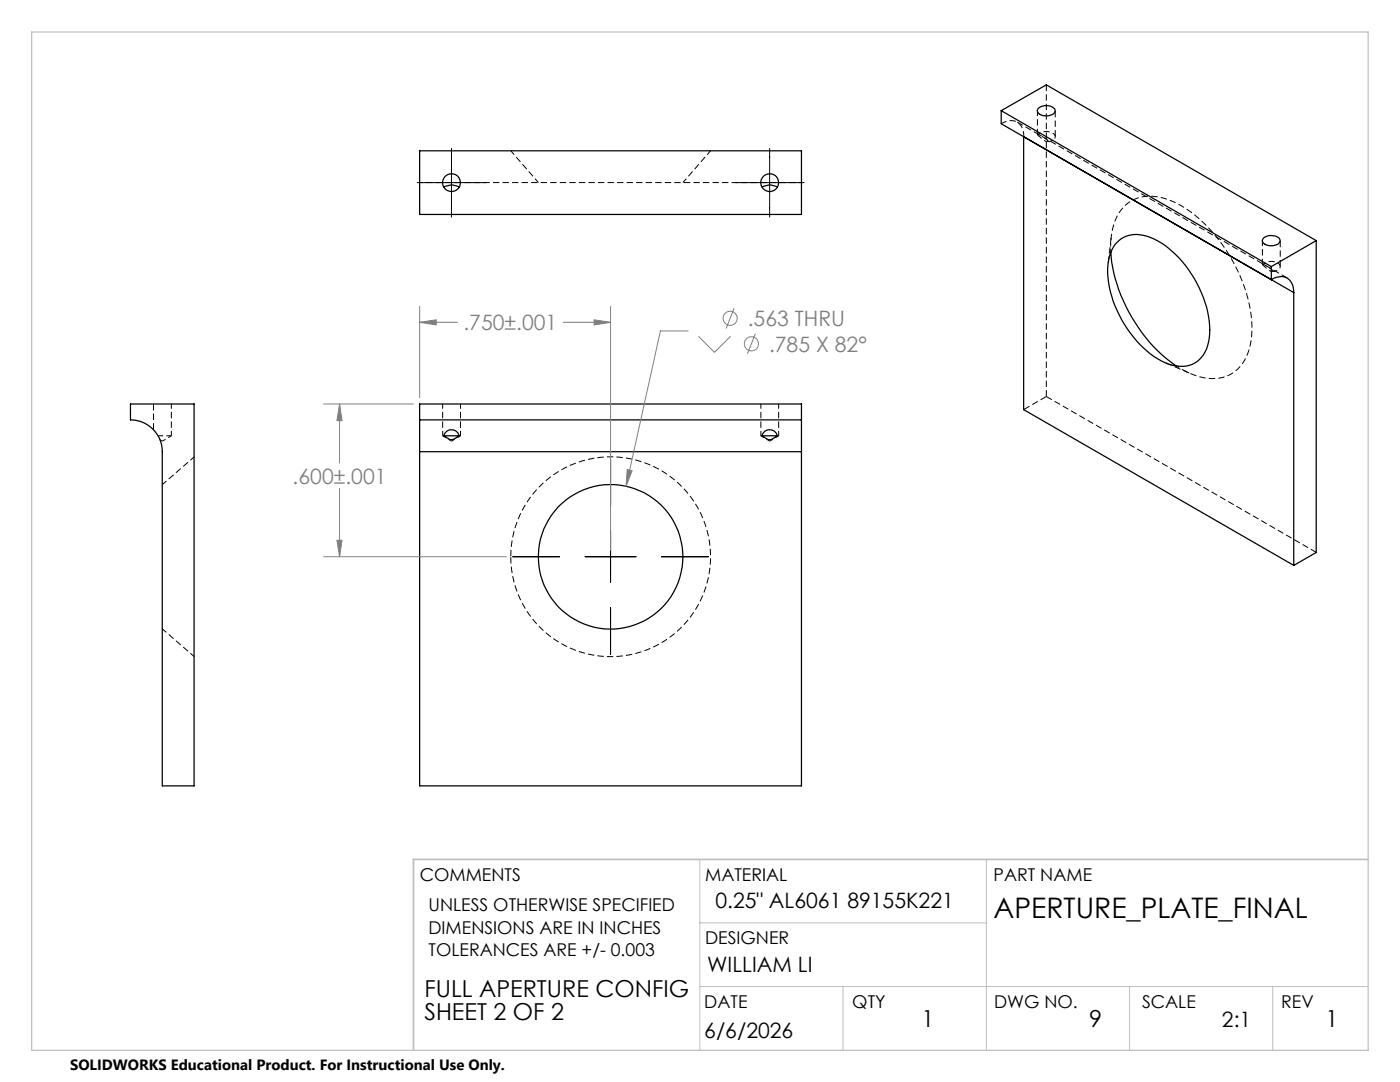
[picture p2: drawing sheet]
<svg xmlns="http://www.w3.org/2000/svg" width="279mm" height="216mm" viewBox="0 0 279 216" stroke-linecap="round" stroke-linejoin="round" font-family="sans-serif">
<path d="M256.9 55.5l-53.9-31.1M208.8 79.1v-62.2M208.8 79.1l53.9 31.1M30.6 80.6v5.1M31.9 87.7l.5 .3M88.3 87h.3M91.7 87h.2M151.8 87h.3M155.2 87h.2" fill="none" stroke="#000" stroke-width=".2" stroke-dasharray="1.3 .6" stroke-linecap="butt"/>
<path d="M210.6 27.3v-5.2M255.5 53.2v-5.2M204.3 81.7l4.5-2.6M101.9 111.1a19.9 19.9 0 0 1 29.6-17.5 19.9 19.9 0 0 1 1 34.3 19.9 19.9 0 0 1-30.5-15.6l-.1-1.2" fill="none" stroke="#000" stroke-width=".2" stroke-dasharray="1.3 .6" stroke-dashoffset="-.1" stroke-linecap="butt"/>
<path d="M209.3 28.3l-.7-.2-1.5-1.1M254.2 54.2l-.7-.1-1.5-1.2M31.6 87h2.6M34.2 87v-6.4M88.3 80.6v6.4M91.9 87v-6.4M151.8 80.6v6.4M155.4 87v-6.4" fill="none" stroke="#000" stroke-width=".2" stroke-dasharray="1.3 .6" stroke-dashoffset=".3" stroke-linecap="butt"/>
<path d="M160 36.4h-76.2M221.7 49.2a10.4 10.4 0 0 1 3.6-8.8 8.9 8.9 0 0 1 9-.1 28.5 28.5 0 0 1 12.8 13.8 24.2 24.2 0 0 1 2.4 14.6 7.8 7.8 0 0 1-6.2 6.8 12.4 12.4 0 0 1-8.5-2.5M221.7 50.4v-1.2M32.4 88l1.8-1M88.3 87l1.8 1M90.1 88l1.8-1M151.8 87l1.8 1M153.6 88l1.8-1" fill="none" stroke="#000" stroke-width=".2" stroke-dasharray="1.3 .6" stroke-dashoffset=".6" stroke-linecap="butt"/>
<g fill="none" stroke="#000" stroke-width=".25">
<path d="M83.7 30.1h76.2v12.7h-76.2zM88.5 37.3a3.3 3.3 0 0 1 3.2 0M152 37.3a3.3 3.3 0 0 1 3.2 0M199.8 22.1v2.6l58.4 33.7M199.8 22.1l53.9 31.1M199.8 22.1l9-5.2 53.9 31.1M204.3 27.3v54.4l53.9 31.1M207.2 21.6a2.36 2.36 0 0 1 3.4 .3 1.4 1.4 0 0 1-1.7 1.2 1.61 1.61 0 0 1-1.9-1.1zM221.7 50.4a31.7 31.7 0 0 0 13 22.6M222.9 48.4a5.8 5.8 0 0 1 6.7-1 20.3 20.3 0 0 1 10.2 11.1 15.7 15.7 0 0 1 1 11.1 5.4 5.4 0 0 1-6.8 3.3 18 18 0 0 1-9.6-8.2 19.2 19.2 0 0 1-3.2-12.7l.7-2zM252.1 47.6a2.44 2.44 0 0 1 3.3 .1 1.08 1.08 0 0 1-1.2 1.3 1.92 1.92 0 0 1-2.2-.8zM253.7 53.2v2.6a2.65 2.65 0 0 1 4.3 1l.2 1.6"/>
<path d="M258.2 58.4v54.4M262.7 48l-9 5.2M262.7 48v62.2l-4.5 2.6M26 80.6h12.7v76.2h-6.3v-66.7a6.3 6.3 0 0 0-6.4-6.3zM83.7 83.8v6.3M83.7 83.8h76.2M83.7 90.1h76.2M83.7 83.8v-3.2h76.2v3.2M83.7 90.1v66.7h76.2v-66.7M88.5 87a1.59 1.59 0 0 1 1.6-1.3 1.59 1.59 0 0 1 1.6 1.3M88.5 87a2.33 2.33 0 0 0 1.7 .7l1.5-.7M88.5 87h3.2"/>
<path d="M152 87a1.59 1.59 0 0 1 1.6-1.3 1.59 1.59 0 0 1 1.6 1.3M152 87a2.33 2.33 0 0 0 1.7 .7l1.5-.7M152 87h3.2M159.9 83.8v6.3"/>
<circle cx="90.1" cy="36.5" r="1.78"/>
<circle cx="153.6" cy="36.5" r="1.78"/>
<circle cx="121.9" cy="111.1" r="14.4"/>
</g>
<path d="M101.9 30.1l5.6 6.3M136.3 36.4l5.5-6.3M204.3 27.3a2.67 2.67 0 0 0-3-3.2l-1.5 .6M207 22.1v4.7M251.9 48v4.7M38.8 91.2l-6.4 5.5M32.4 125.5l6.4 5.5" fill="none" stroke="#000" stroke-width=".2" stroke-dasharray="1.3 .6" stroke-dashoffset=".2" stroke-linecap="butt"/>
<path d="M207.1 27l-.1-.2 1.4 .7 .9 .8M252 52.9l-.1-.2 1.4 .7 .9 .8" fill="none" stroke="#000" stroke-width=".2" stroke-dasharray="1.3 .6" stroke-dashoffset=".1" stroke-linecap="butt"/>
<path d="M209.3 28.3a1.03 1.03 0 0 0 1.2-1.4 2.38 2.38 0 0 0-3.4 .1M254.2 54.2a1.03 1.03 0 0 0 1.2-1.4 2.38 2.38 0 0 0-3.4 .1" fill="none" stroke="#000" stroke-width=".2" stroke-dasharray="1.3 .6" stroke-dashoffset=".5" stroke-linecap="butt"/>
<path d="M221.8 47.3l-.7 5.3M232.5 72.3l5 2.2" fill="none" stroke="#000" stroke-width=".2" stroke-dasharray="1.3 .6" stroke-dashoffset="-.2" stroke-linecap="butt"/>
<g fill="none" stroke="#808080" stroke-width=".2">
<path d="M83.7 64.3l3.4-.5v1zM83.7 61.1v18.2M83.7 64.3h7.6M112.4 64.3h9.4M118.6 63.8l3.2 .5-3.2 .5zM121.8 61.1v48.7M137.3 66h-5.5l-6.8 31M139.4 67.1l3.2 3.2 3.2-3.2M146.5 61.5l-1.6 4M150.7 66.6l-1.5 4M64.6 80.6h17.9M67.8 80.6l.5 3.3h-1.1z"/>
<path d="M67.8 80.6v11.8M67.8 97.4v13.7M125.2 93.7l1 .2-1.2 3.1zM64.6 111.1h36.5M67.2 107.8h1.1l-.5 3.3z"/>
<circle cx="145.7" cy="63.5" r="1.41"/>
<circle cx="150" cy="68.6" r="1.42"/>
</g>
<path d="M83.3 36.4h13.7M90.1 29.6v13.7M146.8 36.4h13.7M153.6 29.6v13.7M121.8 91.6v9.3M102.3 111.1h9.4M116.8 111.1h10.1M121.8 106v10.2M132 111.1h9.4M121.8 121.2v9.4" fill="none" stroke="#000" stroke-width=".2"/>
<path d="M139.7 171.5v38.1M196.8 171.5v38.1M139.7 196.8h133.3M139.7 184.1h57.1M168.2 196.8v12.8M225.4 196.8v12.8M254 196.8v12.8" fill="none" stroke="#c0c0c0" stroke-width=".2"/>
<path d="M6.3 6.4h266.7v203.2h-266.7z" fill="none" stroke="#c0c0c0" stroke-width=".25"/>
<path d="M273 171.5h-190.5v38.1" fill="none" stroke="#c0c0c0" stroke-width=".35"/>
<path d="M125.2 93.7l-.2 3.3 1.2-3.1zM67.8 80.6l.5 3.3h-1.1zM67.2 107.8h1.1l-.5 3.3zM118.6 63.8l3.2 .5-3.2 .5zM83.7 64.3l3.4-.5v1z" fill="#808080"/>
<text font-size="5.6" x="198.3" y="183.2">APERTURE_PLATE_FINAL</text>
<g font-size="4.7">
<text x="84.7" y="199">FULL APERTURE CONFIG</text>
<text x="84.7" y="203.5">SHEET 2 OF 2</text>
<text x="183.9" y="204.9">1</text>
<text x="217.4" y="204.9">9</text>
<text x="264.5" y="204.9">1</text>
</g>
<g font-size="4.2" fill="#808080">
<text x="92.5" y="65.9">.750±.001</text>
<text x="149.2" y="65.1">.563 THRU</text>
<text x="153.5" y="70.1">.785 X 82°</text>
<text x="58.4" y="96.5">.600±.001</text>
</g>
<g font-size="4.2">
<text x="142.8" y="181.2">0.25&quot; AL6061 89155K221</text>
<text x="141.1" y="193.9">WILLIAM LI</text>
<text x="140.6" y="207.2">6/6/2026</text>
<text x="243.9" y="204.9">2:1</text>
</g>
<g font-size="3.5">
<text x="83.8" y="175.9">COMMENTS</text>
<text x="140.7" y="175.9">MATERIAL</text>
<text x="198.3" y="175.8">PART NAME</text>
<text x="85.5" y="181.8">UNLESS OTHERWISE SPECIFIED</text>
<text x="85.5" y="186.3">DIMENSIONS ARE IN INCHES</text>
<text x="85.5" y="190.8">TOLERANCES ARE +/- 0.003</text>
<text x="140.7" y="188.3">DESIGNER</text>
<text x="140.6" y="201.2">DATE</text>
<text x="170.1" y="201.2">QTY</text>
<text x="198.4" y="201.2">DWG NO.</text>
<text x="227.9" y="201.2">SCALE</text>
<text x="255.7" y="201.2">REV</text>
</g>
<text font-size="3" x="14" y="213.5">SOLIDWORKS Educational Product. For Instructional Use Only.</text>
</svg>
